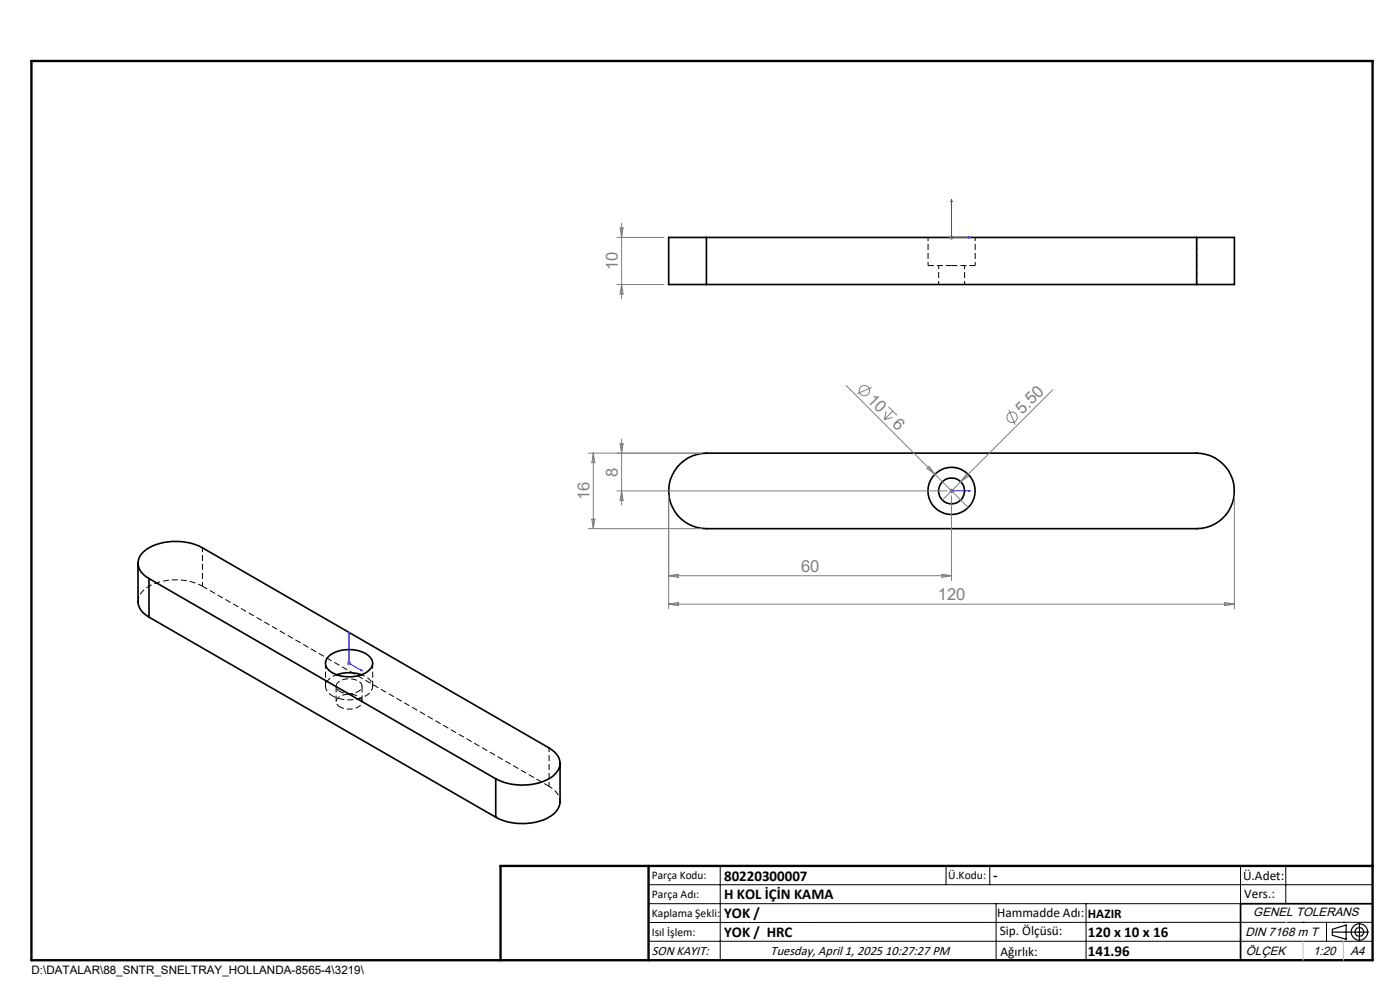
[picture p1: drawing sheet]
<svg xmlns="http://www.w3.org/2000/svg" width="297mm" height="210mm" viewBox="0 0 297 210" stroke-linecap="round" stroke-linejoin="round" font-family="sans-serif">
<g fill="none" stroke="#000" stroke-width=".35">
<path d="M149.9 50.4h-8v10h8M149.9 50.4v10M149.9 50.4h104M253.9 50.4h8v10h-8M253.9 50.4v10M149.9 60.4h104M144.4 98.3a8 8 0 0 1 5.5-2.2h104a8 8 0 0 1 7.9 8 8 8 0 0 1-7.9 8h-104a8 8 0 0 1-7.5-5 8 8 0 0 1 2-8.8zM29.3 119.5v8.3a4 4 0 0 0 2.3 3.1M31.6 122.7a3.5 3.5 0 0 1-1.9-4.8 9.1 9.1 0 0 1 7.8-3h1a10.6 10.6 0 0 1 4.4 1.3l73.6 42.4a3.9 3.9 0 0 1 2.3 3.7 4.9 4.9 0 0 1-3.5 3.4 12.7 12.7 0 0 1-10.1-.5M31.6 122.7l73.6 42.5M31.6 130.9l73.6 42.4M31.6 122.7v8.2"/>
<path d="M70 139a7.2 7.2 0 0 1 8.5 .4 2.07 2.07 0 0 1-.9 3.3 7.2 7.2 0 0 1-8-.7 1.9 1.9 0 0 1 .4-3zM71.4 143.1a7.9 7.9 0 0 1 5.3 0M105.2 165.2v8.1M118.8 161.9v8.2a4.7 4.7 0 0 1-3.5 3.8 12.9 12.9 0 0 1-10.1-.6M291.2 191.7h-28v12"/>
<circle cx="201.8" cy="104.1" r="5"/>
<circle cx="201.9" cy="104.1" r="2.75"/>
</g>
<path d="M149.9 60.3v-10M253.9 60.3v-10M42.9 124.3v-8.1M71.4 143.1a2.74 2.74 0 0 0-2.3 2.9 2.81 2.81 0 0 0 1.4 1.6M72.1 146.7a1.25 1.25 0 0 1-.8-1.3 1.25 1.25 0 0 1 1.2-1.1 3.7 3.7 0 0 1 4.2 .9 1.45 1.45 0 0 1-1.3 1.8l-1.7 .1-1.6-.4M72.1 150a4 4 0 0 0 4.5-.5 1.23 1.23 0 0 0-.8-1.9 3.8 3.8 0 0 0-4.4 .8 1.15 1.15 0 0 0 .7 1.6M116.5 166.8v-8.2M118.8 170.1a3.8 3.8 0 0 0-2.3-3.3" fill="none" stroke="#000" stroke-width=".21" stroke-dasharray="1.3 .6" stroke-dashoffset=".4" stroke-linecap="butt"/>
<path d="M196.9 56.3h5M201.9 56.3h5M71.3 145.6v3.2M76.8 148.8v-3.2" fill="none" stroke="#000" stroke-width=".21" stroke-dasharray="1.3 .6" stroke-linecap="butt"/>
<path d="M196.9 50.3v6M199.1 56.3v4M206.9 56.3v-6M204.6 60.3v-4M70.5 147.6a7.3 7.3 0 0 0 8-.7 2.08 2.08 0 0 0-.9-3.4l-.9-.4" fill="none" stroke="#000" stroke-width=".21" stroke-dasharray="1.3 .6" stroke-dashoffset=".5" stroke-linecap="butt"/>
<path d="M69.1 140.7v4.9M79.1 145.6v-4.9M116.5 166.8l-73.6-42.5" fill="none" stroke="#000" stroke-width=".21" stroke-dasharray="1.3 .6" stroke-dashoffset=".1" stroke-linecap="butt"/>
<path d="M42.9 124.3a12.1 12.1 0 0 0-12.2 .7 3.5 3.5 0 0 0-1.4 2.6" fill="none" stroke="#000" stroke-width=".21" stroke-dasharray="1.3 .6" stroke-dashoffset=".3" stroke-linecap="butt"/>
<g fill="none" stroke="#808080" stroke-width=".21">
<path d="M130.9 50.4h10M131.6 48.4h.6l-.3 2zM131.9 47.4v16M201.4 50.4h1M201.5 50l.7 .7M201.9 49.8v1.1M202.2 50l-.7 .7M130.9 60.4h10M131.9 60.4l.3 2h-.6zM124.8 96.1h24.1M125.9 96.1v16M125.9 96.1l.3 2h-.6z"/>
<path d="M131.6 94.1h.6l-.3 2zM131.9 93.1v14M179.5 81.8l18.8 18.8M184.9 82.2l-3.1 1.3M188 87.2l-.4 1.8M188.5 86.3l1.8 1.8M189.3 88.6l-1.7 .4M189.4 87.2l-1.8 1.8M196.7 99.4l.4-.5 1.2 1.7zM214 87l1.4 3.1M223.3 82.7l-23.4 23.4M124.8 112.1h24.1"/>
<path d="M125.6 110.1h.6l-.3 2zM130.9 104.1h70M131.9 104.1l.3 2h-.6zM141.9 105.2v23.9M198.3 100.6l7.1 7.1M201.4 104.1h1M201.9 103.6v1M201.9 105.2v17.9M205 100.5l.5 .5-1.7 1.2zM261.9 105.2v23.9M141.9 128.2h120M141.9 128.2l2-.4v.7z"/>
<path d="M141.9 122.1l2-.3v.7zM141.9 122.1h60M199.8 121.8l2.1 .3-2.1 .4zM259.9 127.8l2 .4-2 .3zM73.6 140.7h.9M73.7 140.3l.7 .7M74 140.2v1M74.4 140.3l-.7 .7"/>
<circle cx="183.4" cy="82.9" r="1.1"/>
<circle cx="214.7" cy="88.5" r="1.1"/>
</g>
<g fill="none" stroke="#000" stroke-width=".25">
<path d="M282.6 197.7h7.8M282.6 197.1l3-.9v3l-3-.8zM288.4 195.8v3.8M106.2 203.7h185"/>
<circle cx="288.4" cy="197.7" r="1.74"/>
<circle cx="288.4" cy="197.7" r=".93"/>
</g>
<path d="M201.9 42.4l.1 .3h-.2zM201.9 42.4v8h3.9M205.5 50.3l.3 .1h-.3zM201.8 104.1h.2zM201.9 104.1h.1M201.9 104.1h3.9M205.8 104.1h-.3h.3M74 134.2l.1 .3-.1-.1zM74 134.2v6.5l2.9 1.6M76.6 142.1l.3 .2-.3-.1z" fill="none" stroke="#00f" stroke-width=".21"/>
<g fill="none" stroke="#000" stroke-width=".21">
<path d="M137.6 187.7h153.6M137.6 191.7h153.6M137.6 199.7h153.6M152.8 183.7v20M200.7 183.7v4M210 183.7v4M211.3 191.7v12M230.4 191.7v12M263.2 183.7v20M272.8 183.7v8M276.4 195.6h.1M281.4 195.6v4.1"/>
<path d="M285 195.6h.1M291.2 195.6l-153.6 .1"/>
</g>
<path d="M6.7 12.9h284.5v190.8h-284.5zM137.6 183.7v20M291.2 183.7h-185v20" fill="none" stroke="#000" stroke-width=".5"/>
<path d="M276.4 199.7v4M285 199.7v4" fill="none" stroke="#c0c0c0" stroke-width=".21"/>
<path d="M272.8 195.6h.1" fill="none" stroke="#c0c0c0" stroke-width=".25"/>
<g fill="#00f">
<path d="M205.5 104.1h.3zM201.8 104.1h.2z"/>
<path d="M205.5 50.3l.3 .1h-.3zM201.9 42.4l.1 .3h-.2z"/>
<path d="M76.6 142.1l.3 .2-.3-.1zM74 134.2l.1 .3-.1-.1z"/>
</g>
<g font-size="3.5" fill="#808080">
<text x="131.1" y="57.3" transform="rotate(-90 131.1 57.3)">10</text>
<text x="183.8" y="85" transform="rotate(45 183.8 85)">10</text>
<text x="216.8" y="88.1" transform="rotate(-45 216.8 88.1)">5.50</text>
<text x="189.1" y="90.2" transform="rotate(45 189.1 90.2)">6</text>
<text x="131.1" y="101.1" transform="rotate(-90 131.1 101.1)">8</text>
<text x="125.1" y="106.1" transform="rotate(-90 125.1 106.1)">16</text>
<text x="169.9" y="121.3">60</text>
<text x="199" y="127.3">120</text>
</g>
<g font-size="3.2">
<text x="153.6" y="190.8">H KOL İÇİN KAMA</text>
<text x="153.6" y="186.8">80220300007</text>
<text x="210.7" y="186.6">-</text>
<text x="153.6" y="194.8">YOK /</text>
<text x="153.6" y="198.8">YOK / HRC</text>
<text x="230.8" y="198.7">120 x 10 x 16</text>
<text x="230.8" y="202.8">141.96</text>
</g>
<g font-size="2.8">
<text x="263.7" y="186.7">Ü.Adet:</text>
<text x="263.9" y="190.5">Vers.:</text>
<text x="211.5" y="194.5">Hammadde Adı:</text>
<text x="230.8" y="194.7">HAZIR</text>
<text x="138.3" y="202.6">SON KAYIT:</text>
<text x="163.5" y="202.6">Tuesday, April 1, 2025 10:27:27 PM</text>
<text x="212.1" y="198.4">Sip. Ölçüsü:</text>
<text x="212.2" y="202.7">Ağırlık:</text>
</g>
<g font-size="2.6">
<text x="265.9" y="194.4">GENEL TOLERANS</text>
<text x="264.2" y="198.5">DIN 7168 m T</text>
<text x="264.3" y="202.6">ÖLÇEK</text>
<text x="278.5" y="202.6">1:20</text>
<text x="286.5" y="202.6">A4</text>
</g>
<g font-size="2.5">
<text x="138.3" y="186.4">Parça Kodu:</text>
<text x="138.3" y="190.5">Parça Adı:</text>
<text x="201.2" y="186.5">Ü.Kodu:</text>
<text x="138.3" y="194.5">Kaplama Şekli:</text>
<text x="138.3" y="198.6">Isıl İşlem:</text>
<text x="6.7" y="206.7">D:\DATALAR\88_SNTR_SNELTRAY_HOLLANDA-8565-4\3219\</text>
</g>
</svg>
